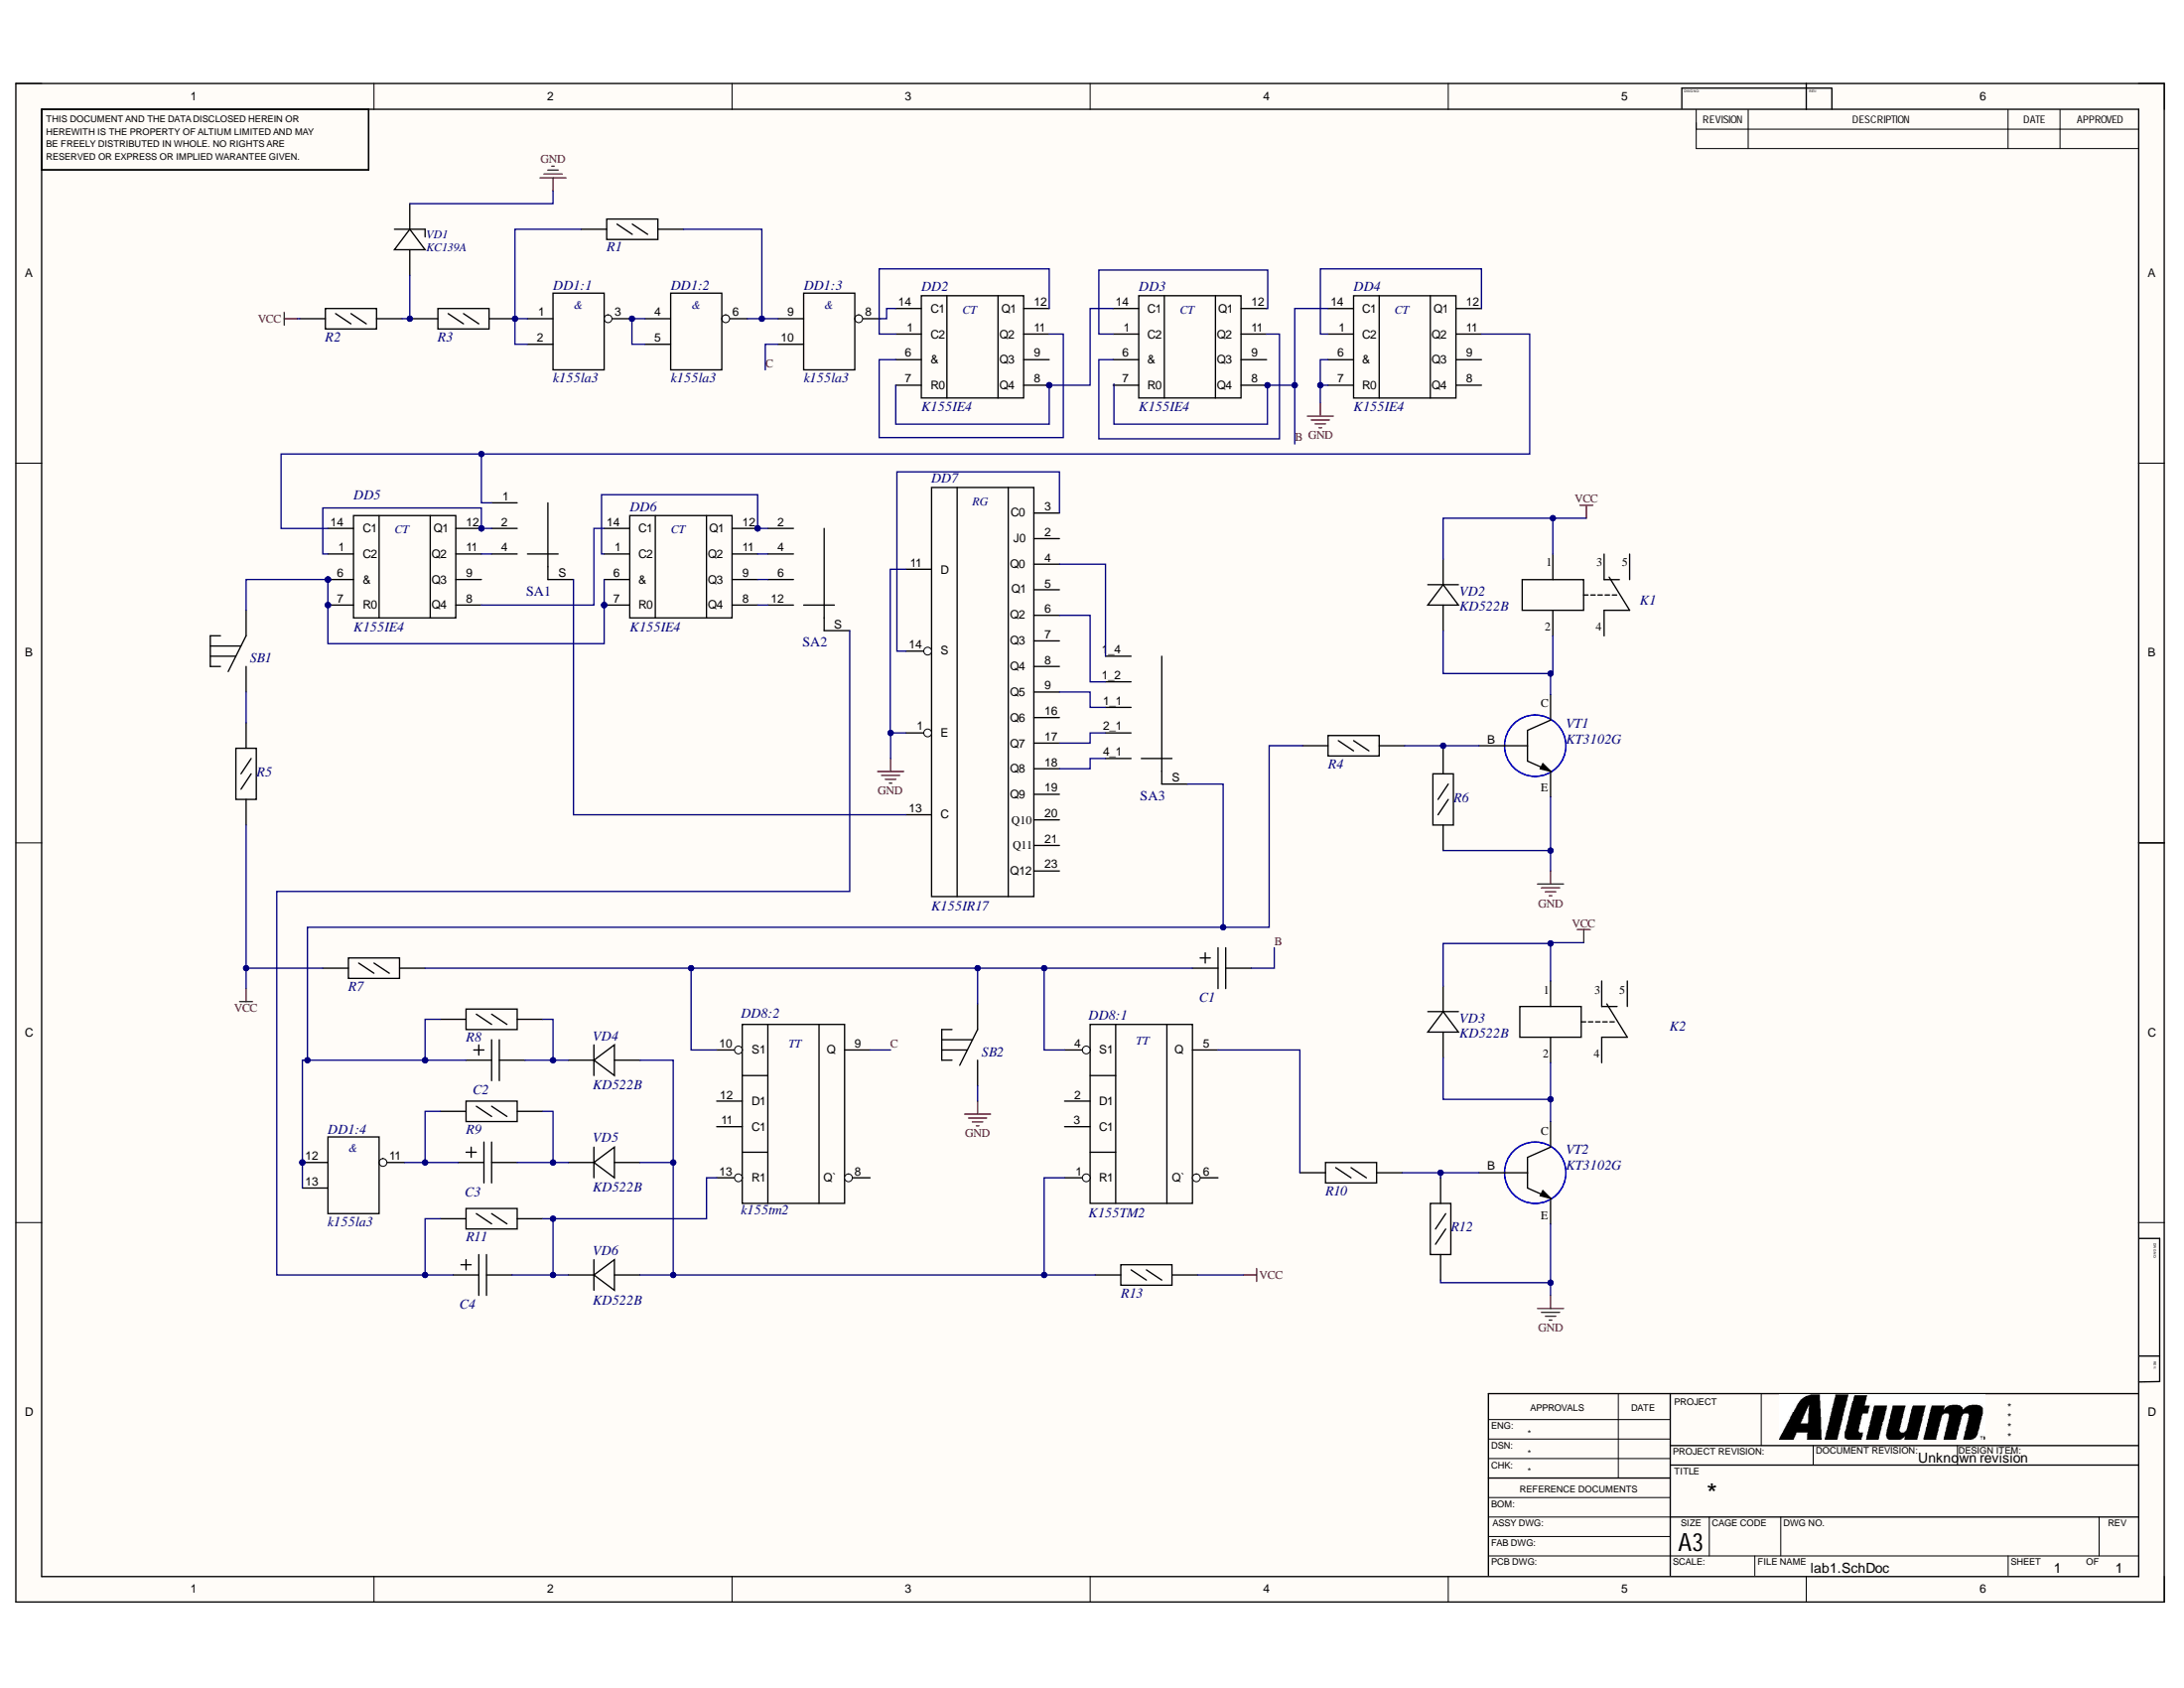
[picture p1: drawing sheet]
# Altium project lab1.PrjPcb
1 sheet, 40 parts. Net scope: global (net labels, ports and power ports of the same name join across sheets).
Board file: lab1.PcbDoc

## Sheet lab1.SchDoc
size 420 x 297 mm; SheetNumber: 1; SheetTotal: 1

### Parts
C1  Condensator  [SM127P600-8N]  (value not drawn)
C2  Condensator  [SM127P600-8N]  (value not drawn)
C3  Condensator  [SM127P600-8N]  (value not drawn)
C4  Condensator  [SM127P600-8N]  (value not drawn)
DD1  k155la3  [k155la3]  (parts A,B,C,D of 4)
DD2  K155IE4  [k155ie4]
DD3  K155IE4  [k155ie4]
DD4  K155IE4  [k155ie4]
DD5  K155IE4  [k155ie4]
DD6  K155IE4  [k155ie4]
DD7  K155IR17  [k155ir17]
DD8  K155TM2  [k155tm2]  (parts A,B of 2)
K1  Releu  [RELAY_SRD-05VDC-SL-C]  (value not drawn)
K2  Releu  [RELAY_SRD-05VDC-SL-C]  (value not drawn)
R1  Resistor  [RESC3517X06N]  (value not drawn)
R2  Resistor  [RESC3517X06N]  (value not drawn)
R3  Resistor  [RESC3517X06N]  (value not drawn)
R4  Resistor  [RESC3517X06N]  (value not drawn)
R5  Resistor  [RESC3517X06N]  (value not drawn)
R6  Resistor  [RESC3517X06N]  (value not drawn)
R7  Resistor  [RESC3517X06N]  (value not drawn)
R8  Resistor  [RESC3517X06N]  (value not drawn)
R9  Resistor  [RESC3517X06N]  (value not drawn)
R10  Resistor  [RESC3517X06N]  (value not drawn)
R11  Resistor  [RESC3517X06N]  (value not drawn)
R12  Resistor  [RESC3517X06N]  (value not drawn)
R13  Resistor  [RESC3517X06N]  (value not drawn)
SA1  3P1N  [SA1]  (value not drawn)
SA2  4P1N  [SA2]  (value not drawn)
SA3  5P1N  [SA3]  (value not drawn)
SB1  Intrerupator  [Buton]  (value not drawn)
SB2  Intrerupator  [Buton]  (value not drawn)
VD1  KC139A  [Zener]
VD2  KD522B  [Dioda]
VD3  KD522B  [Dioda]
VD4  KD522B  [Dioda]
VD5  KD522B  [Dioda]
VD6  KD522B  [Dioda]
VT1  KT3102G  [Transistor NPN]
VT2  KT3102G  [Transistor NPN]

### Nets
GND: DD4.6(&) DD4.7(R0) DD7.1(E) DD7.11(D) R6.1 R12.1 SB2.2 VD1.2 VT1.E VT2.E
VCC: K1.1 K2.1 R2.1 R5.1 R7.1 R13.2 VD2.2 VD3.2
B: C1.1 DD3.8(Q4) DD4.14(C1)
C: DD1.10 DD8.9(Q)
NetC1_2: C1.2 DD8.4(S1) DD8.10(S1) R7.2 SB2.1
NetC2_1: C2.1 R8.2 VD4.2
NetC2_2: C2.2 DD1.12 DD1.13 R4.1 R8.1 SA3.S
NetC3_1: C3.1 R9.2 VD5.2
NetC3_2: C3.2 DD1.11 R9.1
NetC4_1: C4.1 DD8.13(R1) R11.2 VD6.2
NetC4_2: C4.2 R11.1 SA2.S
NetDD1_1: DD1.1 DD1.2 R1.1 R3.2
NetDD1_3: DD1.3 DD1.4 DD1.5
NetDD1_6: DD1.6 DD1.9 R1.2
NetDD1_8: DD1.8 DD2.14(C1)
NetDD2_1: DD2.1(C2) DD2.12(Q1)
NetDD2_6: DD2.6(&) DD2.11(Q2)
NetDD2_7: DD2.7(R0) DD2.8(Q4) DD3.14(C1)
NetDD3_1: DD3.1(C2) DD3.12(Q1)
NetDD3_6: DD3.6(&) DD3.11(Q2)
NetDD4_1: DD4.1(C2) DD4.12(Q1)
NetDD4_11: DD4.11(Q2) DD5.14(C1) SA1.1
NetDD5_1: DD5.1(C2) DD5.12(Q1) SA1.2
NetDD5_6: DD5.6(&) DD5.7(R0) DD6.6(&) DD6.7(R0) SB1.1
NetDD5_8: DD5.8(Q4) DD6.14(C1)
NetDD5_11: DD5.11(Q2) SA1.4
NetDD6_1: DD6.1(C2) DD6.12(Q1) SA2.2
NetDD6_8: DD6.8(Q4) SA2.12
NetDD6_9: DD6.9(Q3) SA2.6
NetDD6_11: DD6.11(Q2) SA2.4
NetDD7_3: DD7.3(C0) DD7.14(S)
NetDD7_4: DD7.4(Q0) SA3.1_4
NetDD7_6: DD7.6(Q2) SA3.1_2
NetDD7_9: DD7.9(Q5) SA3.1_1
NetDD7_13: DD7.13(C) SA1.S
NetDD7_17: DD7.17(Q7) SA3.2_1(2:1)
NetDD7_18: DD7.18(Q8) SA3.4_1
NetDD8_1: DD8.1(R1) R13.1 VD4.1 VD5.1 VD6.1
NetDD8_5: DD8.5(Q) R10.1
NetK1_2: K1.2 VD2.1 VT1.C
NetK2_2: K2.2 VD3.1 VT2.C
NetR2_2: R2.2 R3.1 VD1.1
NetR4_2: R4.2 R6.2 VT1.B
NetR5_2: R5.2 SB1.2
NetR10_2: R10.2 R12.2 VT2.B

Not connected (* = marked no-connect by the designer): DD2 9(Q3); DD3 7(R0) 9(Q3); DD4 8(Q4) 9(Q3); DD5 9(Q3); DD7 2(J0) 5(Q1) 7(Q3) 8(Q4) 16(Q6) 19(Q9) 20(Q10) 21(Q11) 23(Q12); DD8 2(D1) 3(C1) 6(Q`) 8(Q`) 11(C1) 12(D1); K1 3 4 5; K2 3 4 5
